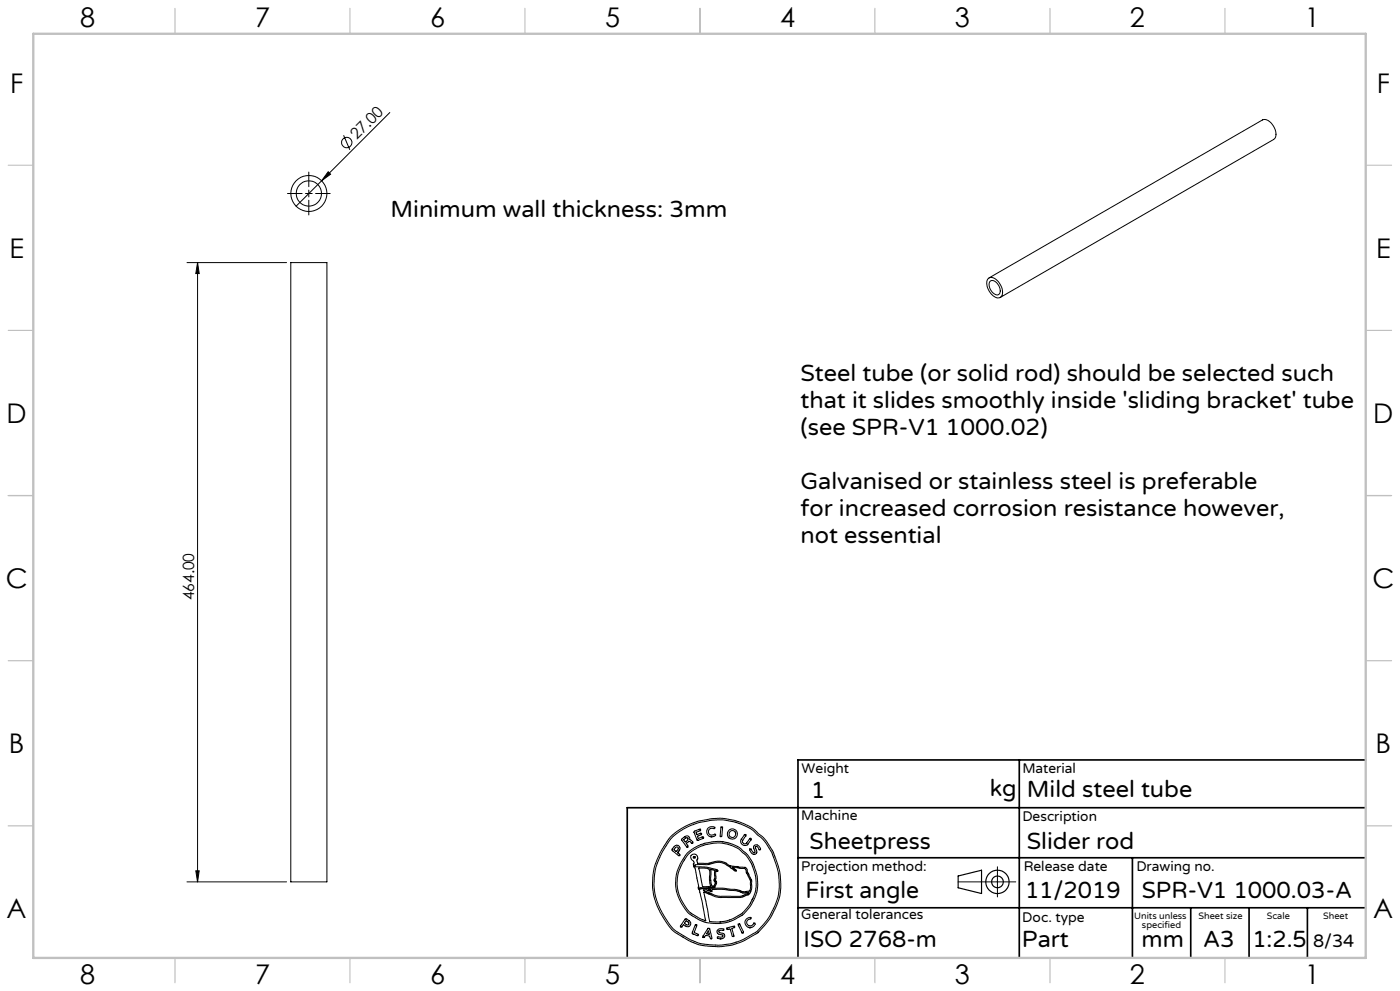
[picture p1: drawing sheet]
<svg xmlns="http://www.w3.org/2000/svg" width="420mm" height="297mm" viewBox="0 0 420 297" stroke-linecap="round" stroke-linejoin="round" font-family="sans-serif">
<g fill="none" stroke="#000" stroke-width=".3">
<path d="M116.9 33.7l-20.4 20.5M86.3 58h4.3M91.7 58h2M92.6 51.6v4.3M92.6 57v2M94.7 58h4.4M96.5 54.2l-7.7 7.6M98.5 51.5l.7 .7-2.7 2zM103.1 40.5l1.9 4.4M56.1 78.7h29.9M59.3 78.7v185.6M59.3 78.7l.5 3.3h-1.1z"/>
<path d="M87.2 78.7h10.9v185.6h-10.9zM92.6 60v4.4M296.5 83.5a2.38 2.38 0 0 1 3.3 1.3 3.6 3.6 0 0 1 .5 4.2 2.44 2.44 0 0 1-3.3-1.4 3.6 3.6 0 0 1-.5-4.1zM296.7 83.3l82-47.4a3.5 3.5 0 0 1 3.9 2.9 2.48 2.48 0 0 1-.5 3l-82 47.3M297 84.4a1.85 1.85 0 0 1 2.6 1.2 1.96 1.96 0 0 1-.2 2.8 3 3 0 0 1-2.4-4zM201.2 250.8l3.2-2.5 3.4-1.6 1.8-.6 3.4-.7 3.2-.2 4.1 .6 3.3 1.2 2.4 1.4 3.1 2.6 2.7 4.1 1.5 4 .7 2.8 .2 4.3-.5 3.2-2.2 5.1-1.7 2.3-2.5 2.8-3.9 2.2-2.4 1-2.1 .6-3.7 .3-4.1-.3-2.1-.5-3-1.4-4.5-2.9-2.2-3.1-2.1-3.9-1-2.8-.4-2.8 .1-3.9 .7-3.3 2-4.3zM201.8 250.8l3.3-2.4 3.5-1.5 4.6-1.1 3.7-.1 3.6 .7 3.8 1.5 1.4 .8 3.2 2.9 2.6 3.9 1.2 3.2 .9 3.2 .2 4.2-.5 3-.9 2.6-1.3 2.6-1.2 1.7-2.9 3.3-4.1 2.3-3.4 1.2-3 .4h-2.8l-3.5-.4-2.8-1-4.2-2.5-1.7-1.4-2.3-3.4-1.7-3.3-1-3.1-.3-3.2 .3-3.7 .6-2.4 1.8-3.8zM202.4 253.6l.8-.3 .7 .6v.7l-.6 .9 .7 .6-.1 .3h-.3l-2-1.6zM202.7 254l.5-.2 .3 .4-.6 1-.7-.5zM204.5 251.4l1.2-.8h.7l.5 .5v.6l.5 .1 .5 .8-.3 .2-.7-.6-.4 .1-.6 .4 .5 .8-.3 .4-1.6-2.1zM205.1 251.6l.9-.6 .4 .3v.4l-.8 .6zM206.1 253.9h.1"/>
<path d="M206.4 256.1l1.9-1.5 3.3-1.5 3.6-.5 3.1 .4 3.1 1.3 2 1.6 1.9 2.7 .8 1.9 .7 2.7-.1 3.7-.8 2.2-1.7 2.9-1.6 1.8-3.1 1.7-1.8 .6-1.8 .2-2.4-.1a.7 .7 0 0 1-.8-.9l-1.6-8 4.5 1.7 6.9-.1 2.1-.8 .5-.7 .4-1.3v-2.2l-1.3-2.5-.1-.9-.5-.5-4.5-.5-1.7-1-1.5-.4-1.3 .1-2.1 .6h-3.2l-.2-1.1 .2-.6-.2-.7-.7-.4-.9 .2-.3 .4 .1 .6 .9 1-.1 1.4 .5 .7 1 5.3-.2 .6 .4 .5 .3 1.1 1.6 8.2-1.4-.6-3.1-1.8-.8-.7-2-3.1-1.1-3-.2-2.4 .4-2.8 1.1-2.8zM208.2 249.2l1.9-.7v.5l-1.3 .4v.3l.3 .5 1.1-.5 .3 .2-.1 .3-1.2 .4 .3 .7 1.3-.5 .2 .1v.3l-1.8 .6zM209.3 251.9h.1M212.4 248.2l.9-.4 1.1 .1-.1 .5-.9-.2-.6 .3-.3 .9 .6 .8 .8 .1 .6-.3 .2 .4-1 .4-1.2-.3-.5-1.1zM213.3 250.8h.1M216.4 247.8h.2l.2 .4-.3 2.4-.3 .2-.2-.4zM223.3 250.2l.4-.1 .1 .3-1.1 1.6 .4 .8h.7l1.2-1.6 .4 .2-1 1.6-.6 .4-1.1-.3-.5-.9 .2-.7zM224.9 254.5l.3-.1 .6 .9 .6 .2-.3-1.8 .5-.5 .8 .2 .8 1-.3 .3-.7-1h-.5l-.1 .4 .4 1.4-.6 .6-1-.5zM226.1 256h.1M299.2 259.8v9M56.1 264.3h29.9M58.7 261h1.1l-.5 3.3z"/>
<path d="M202.9 266.9l-.2-2.4 .3-3 1.1-2.6 1.6-2.6 1.5-1.5 2.2-1.3 2-.8 2.4-.4 2.3-.1 2.3 .4 3.4 1.4 2.2 1.9 1.2 1.7 .9 1.7 1.1 3.3 .1 2.8-.2 1.8-.6 1.8-1.5 2.7-2.4 2.6-2.7 1.5-2.3 .8-2.8 .2-3.1-.3-2-.8-2.4-1.5-1.1-.8-1.7-2.6-1-2-.6-1.9M205.6 275.4l.3-.1 1.1 .9 .2 1-.4 .4-.7 .1-1.1-.6-.5 .7h-.3v-.3zM205.8 275.9l.9 .6-.1 .6-.4 .1-.9-.5zM208.6 277.2l.3-.1 .2 .3-.9 2.1 1.2 .5 .1 .2-.2 .3-1.7-.8zM210.1 266.4h.1M210.2 266.4l6.5-.2 4.2 .4 2.2 .7h.4M211 266.7h1l1.5 .5 .1-.6 3-.1 4.4 .5 2 .7 1.7-.2-.5 .4-2.1 .7h-6l-1.9-.4-3.1-1.2zM212 260.3l-2.4-.2 1.1 5.6 2.5-.1-.4-1.9 .1-2.6-.2-.7-.7-.1M212.4 278.2l.5 .2 .7 2.6-.2 .3h-.3l-.2-.7-.2-.1-1-.2-.4 .6-.4-.1zM212.5 278.9l.3 1.1-.9-.1zM212.6 266.6h-.1M212.7 266.6h.5l.1 .2z"/>
<path d="M213.1 260.6l1.4 .2v2.3l-.3 .8 .4 .7-.4 .9-.3 .1h-.3l-.3-1v-3.1zM214.8 260.9l.1 .1M214.8 261v2.2l-.2 .6 .4 .5v.4l-.5 1-.6 .3-4.1 .1 .3 .3M214.9 261l.3 .2 .2-.3-.6-.3-2.7-.7-3.5-.2-.2-.5 3.8-.1 2.5-.6 1.2-.1 1.5 .5 3.3 2.2 .2-.3-1.2-.8 3.8 .3 1.7 3.9v1.8l-.3 1.1-1.4 .2M215.2 278.8l.8-.5 1.1 .2-.1 .4-.9-.1-.5 .3 .2 .4 1.5 .5 .1 .6-.4 .6-1 .2-.8-.3 .2-.4 1 .2 .5-.3-.1-.4-1.5-.5-.2-.4zM216 276.3h.1M218.1 278.2l2.1-.7 .2 .2-.1 .3-.8 .2 .7 2.2-.1 .3-.5-.2-.6-2.1-.8 .2zM221.5 277l.4-.1 1.1 2.4v.2h-.4zM222.7 279.6h.1M223.5 267.3h.1M223.9 275.4l1.3-.4v.3l-.6 .3-.5 .4v.9l.5 .6h.6l1.2-.9 .2 .3-.4 .6-1.1 .6-1.1-.5-.5-1zM224.9 278h.1"/>
<path d="M287.4 264.3h17.3M213.2 281.3h.1M216 281.4h.1"/>
<circle cx="92.6" cy="58" r="3.8"/>
<circle cx="92.7" cy="58" r="5.4"/>
<circle cx="104" cy="42.7" r="1.56"/>
<circle cx="208.3" cy="256.9" r=".26"/>
<circle cx="219.7" cy="250" r="1.51"/>
<circle cx="219.7" cy="250" r="1.01"/>
</g>
<g fill="none" stroke="#000" stroke-width=".35">
<path d="M287.4 262.5l7.1-1.7v7l-7.1-1.7z"/>
<circle cx="299.2" cy="264.3" r="3.5"/>
<circle cx="299.2" cy="264.3" r="1.75"/>
</g>
<path d="M305.8 227.7v59.2M409.7 227.7h-170.3v59.2M239.4 257.1h170.3M339.7 257.1v29.9M409.7 242.1h-221.5v45M239.4 272.1h170.3M357.2 272.1v14.8M374.7 272.1v14.8M392.2 272.1v14.8" fill="none" stroke="#000" stroke-width=".5"/>
<g fill="none" stroke="#c0c0c0" stroke-width=".35">
<path d="M52.5 2.5v7.5M105 2.5v7.5M157.5 2.5v7.5M210 2.5v7.5M262.5 2.5v7.5M315 2.5v7.5M367.5 2.5v7.5M2.5 49.5h7.5M410 49.5h7.5M2.5 99h7.5M410 99h7.5M2.5 148.5h7.5"/>
<path d="M410 148.5h7.5M2.5 198h7.5M410 198h7.5M2.5 247.5h7.5M410 247.5h7.5M52.5 287v7.5M105 287v7.5M157.5 287v7.5M210 287v7.5M262.5 287v7.5M315 287v7.5M367.5 287v7.5"/>
</g>
<path d="M10 10.1h399.7v277h-399.7z" fill="none" stroke="#c0c0c0" stroke-width=".7"/>
<g fill="#000">
<path d="M98.5 51.5l.7 .7-2.7 2z"/>
<path d="M58.7 261h1.1l-.5 3.3zM59.3 78.7l.5 3.3h-1.1z"/>
</g>
<g font-size="8.1">
<text x="24" y="8">8</text>
<text x="76.5" y="8">7</text>
<text x="129" y="8">6</text>
<text x="181.5" y="8">5</text>
<text x="234" y="8">4</text>
<text x="286.5" y="8">3</text>
<text x="339" y="8">2</text>
<text x="391.5" y="8">1</text>
<text x="3" y="27.7">F</text>
<text x="413" y="27.7">F</text>
<text x="2.8" y="77.2">E</text>
<text x="412.8" y="77.2">E</text>
<text x="2" y="126.7">D</text>
<text x="412" y="126.7">D</text>
<text x="1.7" y="176.2">C</text>
<text x="411.7" y="176.2">C</text>
<text x="2.7" y="225.7">B</text>
<text x="412.7" y="225.7">B</text>
<text x="2" y="275.2">A</text>
<text x="412" y="275.2">A</text>
<text x="24" y="295">8</text>
<text x="76.5" y="295">7</text>
<text x="129" y="295">6</text>
<text x="181.5" y="295">5</text>
<text x="234" y="295">4</text>
<text x="286.5" y="295">3</text>
<text x="339" y="295">2</text>
<text x="391.5" y="295">1</text>
</g>
<g font-size="7.1">
<text x="117.1" y="65">Minimum wall thickness: 3mm</text>
<text x="240.1" y="114.3">Steel tube (or solid rod) should be selected such</text>
<text x="240.1" y="122.3">that it slides smoothly inside 'sliding bracket' tube</text>
<text x="240.1" y="130.4">(see SPR-V1 1000.02)</text>
<text x="240.1" y="146.5">Galvanised or stainless steel is preferable</text>
<text x="240.1" y="154.6">for increased corrosion resistance however,</text>
<text x="240.1" y="162.6">not essential</text>
<text x="243.3" y="239.1">1</text>
<text x="297" y="238.5">kg</text>
<text x="308" y="239">Mild steel tube</text>
<text x="242.9" y="254.4">Sheetpress</text>
<text x="308" y="254.4">Slider rod</text>
<text x="241.6" y="269.2">First angle</text>
<text x="307.5" y="269.2">11/2019</text>
<text x="342.6" y="269.2">SPR-V1 1000.03-A</text>
<text x="241.1" y="283.7">ISO 2768-m</text>
<text x="306.6" y="283.9">Part</text>
<text x="342.5" y="283.9">mm</text>
<text x="360.9" y="283.9">A3</text>
<text x="375.7" y="283.9">1:2.5</text>
</g>
<text font-size="5.4" x="393.9" y="283.7">8/34</text>
<g font-size="4.7">
<text x="107.1" y="42.1" transform="rotate(-45 107.1 42.1)">27.00</text>
<text x="58.3" y="179.9" transform="rotate(-90 58.3 179.9)">464.00</text>
</g>
<g font-size="4.2">
<text x="240.5" y="231.7">Weight</text>
<text x="306.7" y="231.7">Material</text>
<text x="240.4" y="245.9">Machine</text>
<text x="306.7" y="246.1">Description</text>
<text x="240.4" y="261.1">Projection method:</text>
<text x="307.1" y="261">Release date</text>
<text x="340.9" y="261">Drawing no.</text>
<text x="240.4" y="275.6">General tolerances</text>
<text x="306.7" y="276.3">Doc. type</text>
</g>
<g font-size="2.8">
<text x="340.3" y="275.3">Units unless</text>
<text x="359.6" y="275.3">Sheet size</text>
<text x="380" y="275.3">Scale</text>
<text x="396.9" y="275.3">Sheet</text>
<text x="342.6" y="278.2">specified</text>
</g>
</svg>
